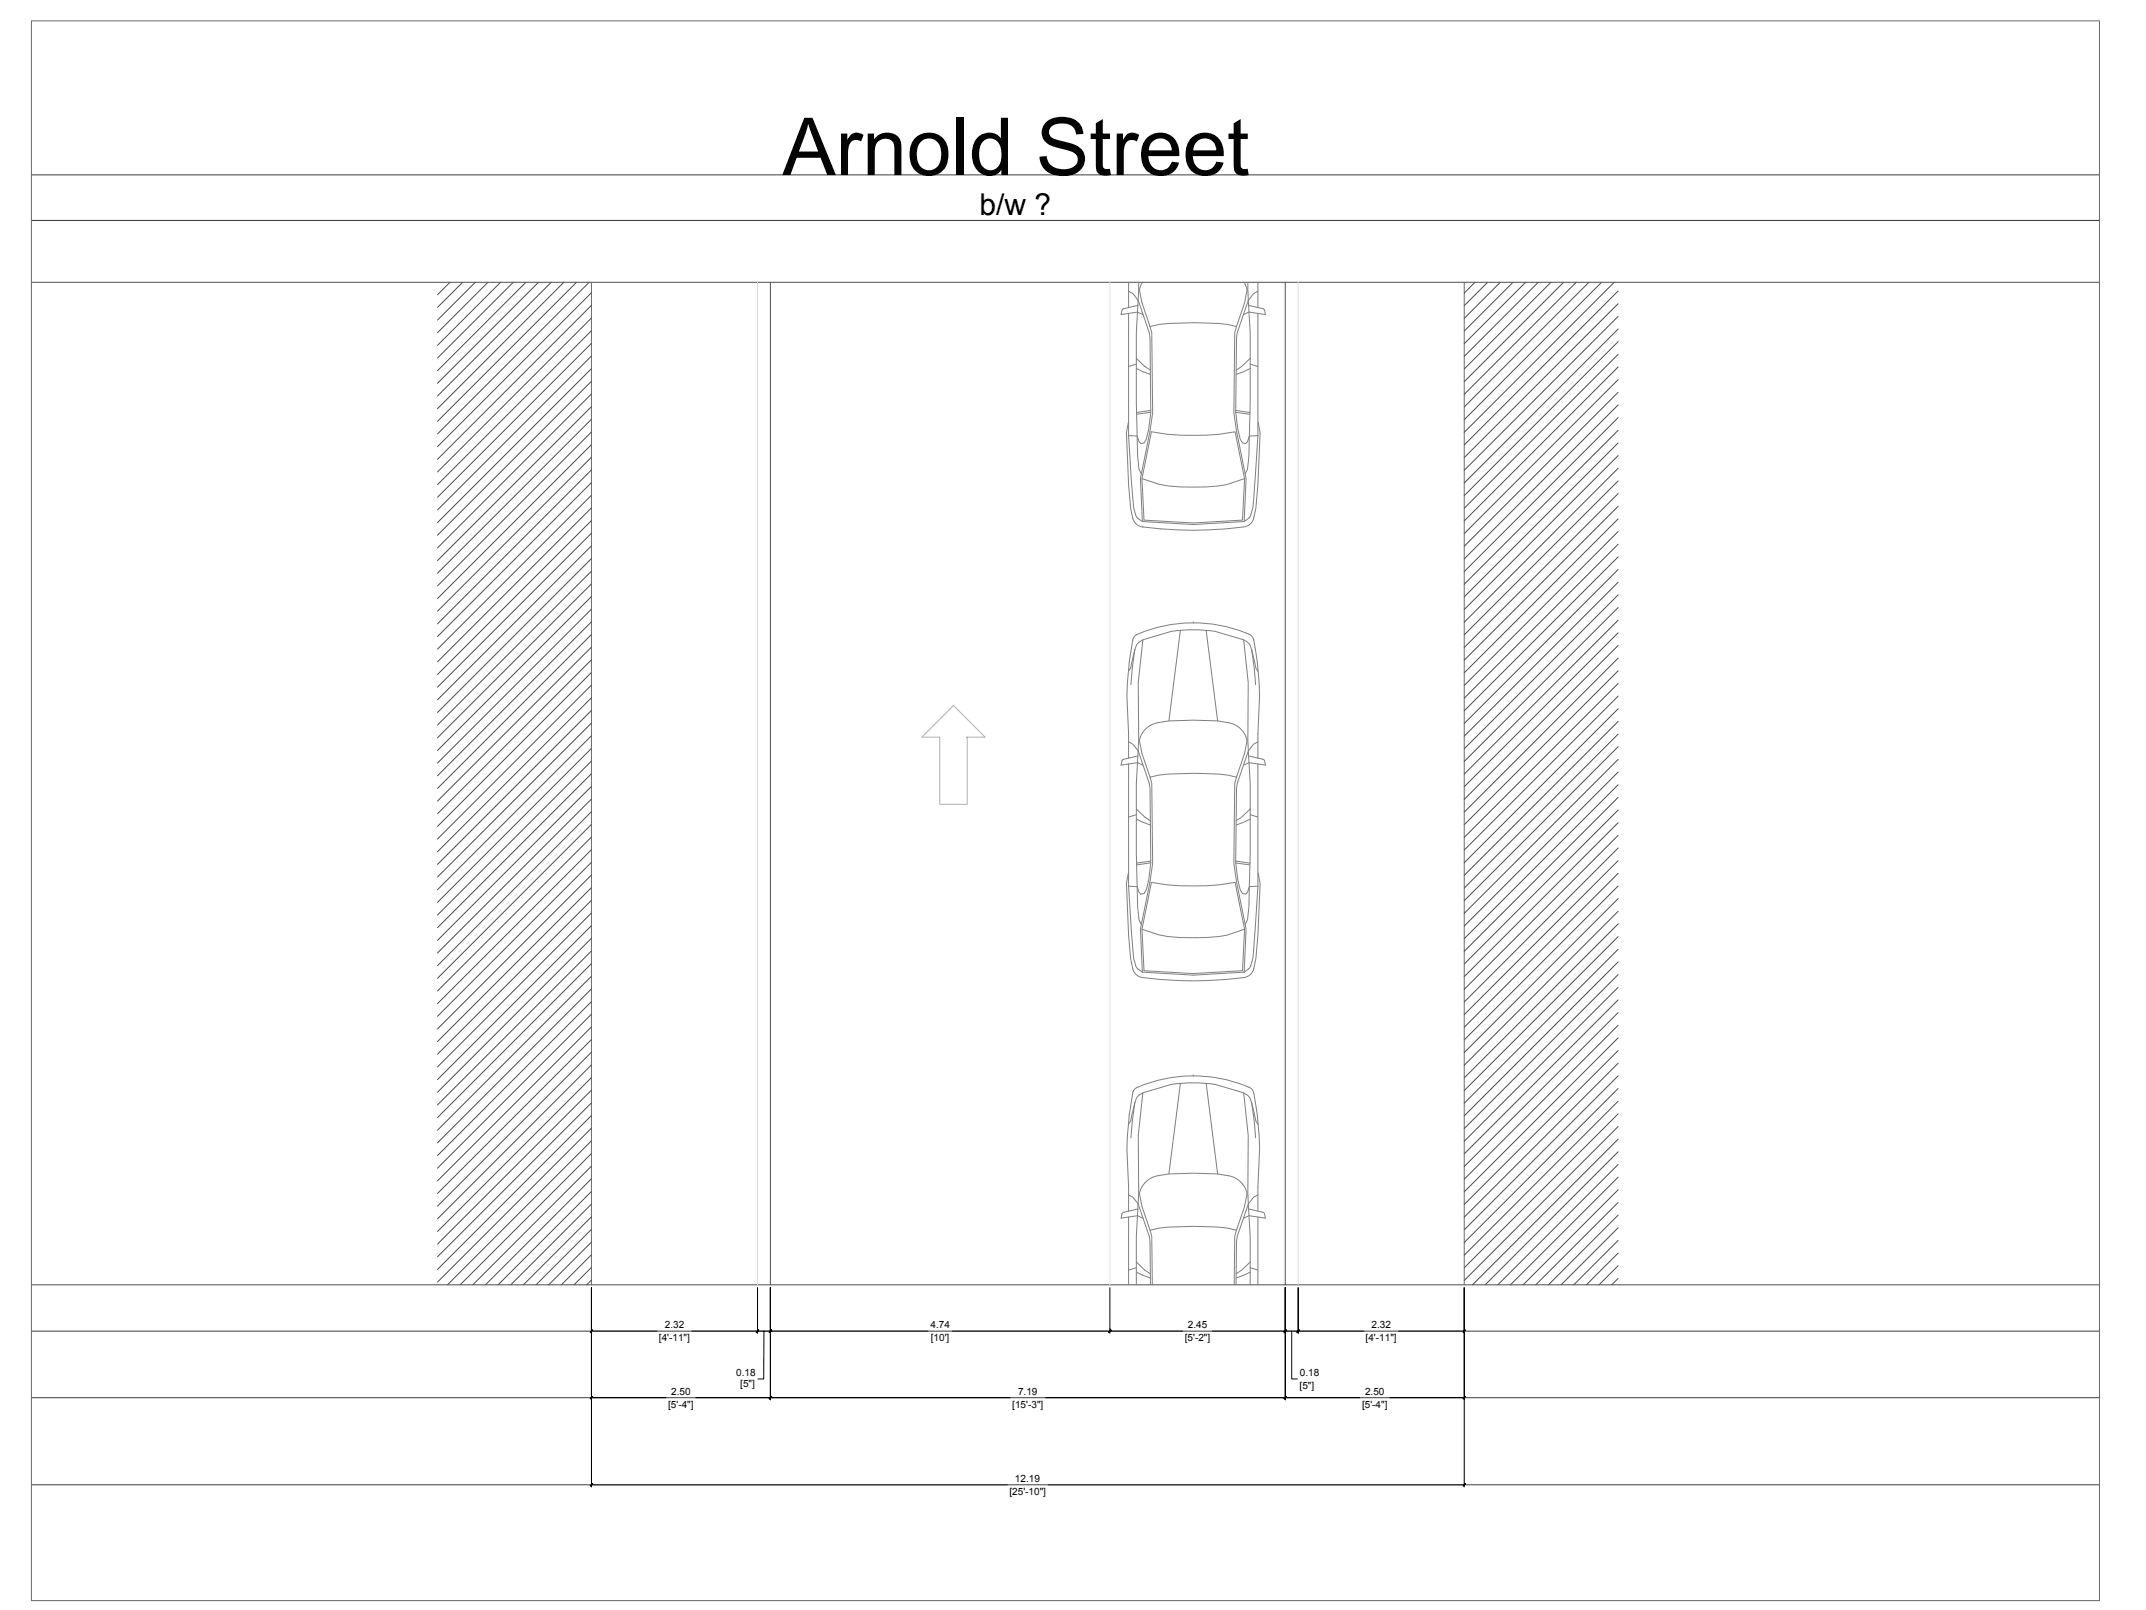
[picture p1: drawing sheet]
<svg xmlns="http://www.w3.org/2000/svg" width="1219mm" height="914mm" viewBox="0 0 1219 914" stroke-linecap="round" stroke-linejoin="round" font-family="sans-serif">
<!-- layer: HIDDEN -->
<path d="M18 99h1175M18 125h1175M18 756h1175M18 794h1175M18 843h1175" fill="none" stroke="#3d3d3d" stroke-width=".57"/>
<!-- layer: Edge -->
<path d="M18 160h1175M438 160v570M730 160v570M18 730h1175" fill="none" stroke="#4c4c4c" stroke-width=".57"/>
<!-- layer: Poche -->
<path d="M18 12h1175v897h-1175zM336 160v570M832 160v570" fill="none" stroke="#696969" stroke-width=".57"/>
<!-- layer: Details -->
<path d="M430 160v570M738 160v570" fill="none" stroke="#dbdbdb" stroke-width=".57"/>
<!-- layer: Lane Stripes -->
<path d="M631 160v570" fill="none" stroke="#e1e1e1" stroke-width=".57"/>
<!-- layer: Cars -->
<path d="M524 419l18-18 18 18h-11l1 38h-16v-38z" fill="none" stroke="#b2b2b2" stroke-width=".57"/>
<!-- layer: HIDDEN -->
<g fill="none" stroke="#7f7f7f" stroke-width=".57">
<path d="M641 165l3 2 3 4 6 18 1 45-1 10-2 5-1 3h-2l-1-1-1-3-5-1M641 160v15M641 178v69M646 173l-8 2-1 4 9-2 3 2M647 160a898 898 0 0 0 0 106l1 3v3l1 24M649 160l-2 5 2 7 4 13M707 160l1 5-1 7-5 13a87 87 0 0 0-24-2l-15 1-10 1M709 160v5a832 832 0 0 1 0 101l-2 3M709 173l9 2 1 4-9-2-4 2M715 178v69M715 165l-3 2-3 4-6 18-1 45 1 10 2 5 1 3h2l1-1 1-3 5-1M715 160v15"/>
<path d="M653 185l1 4 1 45-2 11-5 24M702 185l-1 4v45l2 11 5 27-1 24M646 204l4 4 4 2M646 209l8 4M646 207l-5 1M710 207l5 1M710 203l-5 5-3 2M710 209l-8 4M654 233l-8 1M654 234l-8 1M702 234l8 1M702 233l8 1"/>
<path d="M641 240l-1 6 1 29 1 14 2 5a6 6 0 0 0 5 5 218 218 0 0 0 58 0M641 247l3 41 1 5 2 2M654 245a140 140 0 0 0 48 0l5 27-1 23-28 2-28-2-1-23zM715 247l-3 41-2 6-3 2M715 240l1 6-1 29-2 14-1 5a6 6 0 0 1-5 5M649 272a65 65 0 0 0 29 5 65 65 0 0 0 29-5M647 295l2 1M649 296l29 2 29-2M671 358l-7 51M678 354h.1M685 358l7 51M645 369l1-3 3-3-2 25v33a839 839 0 0 0 0 101l1 3v3l1 24"/>
<path d="M645 369l-2 20M645 369l-3 10-1 2M649 363l16-4a88 88 0 0 1 25 0l17 4 2 2 1 1 3 13 2 2M707 363l2 25v33a832 832 0 0 1 0 101l-2 3M711 369l2 20M651 414l5-3a62 62 0 0 1 22-2 60 60 0 0 1 22 2 13 13 0 0 1 8 10l-1 7-5 13a87 87 0 0 0-24-2l-15 1-10 1-4-13-2-7 2-4zM637 432v3l9-2 3 2M641 421l3 2 3 4 6 18 1 45-1 10-2 5-1 2-2 1-1-1-1-3-5-1M641 431v-14a193 193 0 0 1 3-54l1-2a77 77 0 0 1 66 0l1 3a177 177 0 0 1 3 53v14M641 434v69M646 429l-8 2-1 1M709 429l9 2v1"/>
<path d="M715 434v69M715 421l-3 2-3 4-6 18-1 45 1 10 2 5 1 2 2 1 1-1 1-3 5-1M718 432l1 3-9-2-4 2M646 459l4 5 4 2M653 441l1 4 1 45-2 11-5 24M702 441l-1 4v45l2 11 5 27-1 24M710 459l-5 5-3 2M646 465l8 4M646 463l-5 1M710 463l5 1M710 465l-8 4M641 496l-1 6 1 29 1 14 2 5a6 6 0 0 0 5 5 218 218 0 0 0 58 0"/>
<path d="M654 489l-8 1M654 490l-8 1M702 490l8 1M702 489l8 1M715 496l1 6-1 29-2 14-1 5a6 6 0 0 1-5 5M641 503l3 41 1 5 2 2M654 501a141 141 0 0 0 48 0l5 27-1 23-28 2-28-2-1-23zM715 503l-3 41-2 5-1 1M649 528a65 65 0 0 0 29 5 65 65 0 0 0 29-5M647 550l2 2M649 552l29 2 29-2M709 550l-2 2"/>
<path d="M646 617l-1 2-1 1-2 13a180 180 0 0 0-1 41v14M646 618a81 81 0 0 1 64 0M665 616a88 88 0 0 1 25 0M665 616l-16 5M671 615l-7 52M678 611h.1M685 615l7 52M690 616l17 5 2 1 1 1 3 14 2 2M710 617l1 2 1 2a177 177 0 0 1 3 53v14M645 626l1-3 3-2-2 24v33l-1 24v28M645 626l-2 20M645 626l-3 11-1 2"/>
<path d="M707 621l2 24v33l1 24v28M711 626l2 20M641 679l3 1 3 4 6 18 1 28M651 672l5-4a62 62 0 0 1 22-2 60 60 0 0 1 22 2 13 13 0 0 1 8 10l-1 7-5 14a87 87 0 0 0-24-2h-15l-10 2-4-14-2-7 2-4zM715 679l-3 1-3 4-6 18-1 28M641 691v39M646 687l-8 2-1 3 9-2 3 2M653 699l1 3 1 28M702 699l-1 3v28M709 687l9 2 1 3-9-2-4 2M715 691v39M646 717l4 4 4 2"/>
<path d="M710 717l-5 4-3 2M646 722l8 4M646 720l-5 1M710 720l5 1M710 722l-8 4"/>
</g>
<g fill="none" stroke="#4c4c4c" stroke-width=".57">
<path d="M256 160l-7 7M263 160l-14 15M270 160l-21 22M277 160l-28 29M284 160l-35 36M292 160l-43 43M299 160l-50 51M306 160l-57 58M313 160l-64 65M320 160l-71 72M328 160l-79 79M335 160l-86 86"/>
<path d="M336 166l-87 88M336 173l-87 88M838 160l-6 6M845 160l-13 14M852 160l-20 21M860 160l-28 28M867 160l-35 35M874 160l-42 42M881 160l-49 50M888 160l-56 57M895 160l-63 64M903 160l-71 71"/>
<path d="M910 160l-78 78M917 160l-85 86M919 165l-87 88M919 172l-87 88M919 180l-87 87M336 181l-87 87M336 188l-87 87M336 195l-87 87M919 187l-87 87M919 194l-87 87M336 202l-87 88M336 209l-87 88"/>
<path d="M336 217l-87 87M919 201l-87 88M919 208l-87 88M919 216l-87 87M336 224l-87 87M336 231l-87 87M336 238l-87 88M919 223l-87 87M919 230l-87 87M919 237l-87 88M336 245l-87 88M336 253l-87 87"/>
<path d="M336 260l-87 87M919 244l-87 88M919 252l-87 87M919 259l-87 87M336 267l-87 87M336 274l-87 88M919 266l-87 87M919 273l-87 88M336 281l-87 88M336 288l-87 88M336 296l-87 87M919 280l-87 88"/>
<path d="M919 288l-87 87M919 295l-87 87M336 303l-87 87M336 310l-87 87M336 317l-87 88M919 302l-87 87M919 309l-87 88M919 316l-87 88M336 324l-87 88M336 332l-87 87M336 339l-87 87M919 323l-87 88"/>
<path d="M919 331l-87 87M919 338l-87 87M336 346l-87 87M336 353l-87 88M919 345l-87 87M919 352l-87 88M919 359l-87 88M336 360l-87 88M336 368l-87 87M336 375l-87 87M919 367l-87 87M919 374l-87 87"/>
<path d="M336 382l-87 87M336 389l-87 88M336 396l-87 88M919 381l-87 87M919 388l-87 88M919 395l-87 88M336 403l-87 88M336 411l-87 87M336 418l-87 87M919 403l-87 87M919 410l-87 87M919 417l-87 87"/>
<path d="M336 425l-87 88M336 432l-87 88M336 439l-87 88M919 424l-87 88M919 431l-87 88M919 438l-87 88M336 447l-87 87M336 454l-87 87M919 446l-87 87M919 453l-87 87M336 461l-87 87M336 468l-87 88"/>
<path d="M336 475l-87 88M919 460l-87 88M919 467l-87 88M919 474l-87 88M336 483l-87 87M336 490l-87 87M336 497l-87 87M919 482l-87 87M919 489l-87 87M919 496l-87 87M336 504l-87 88M336 511l-87 88"/>
<path d="M336 519l-87 87M919 503l-87 88M919 510l-87 88M919 518l-87 87M336 526l-87 87M336 533l-87 87M919 525l-87 87M919 532l-87 87M919 539l-87 88M336 540l-87 88M336 547l-87 88M336 554l-87 88"/>
<path d="M919 546l-87 88M919 554l-87 87M336 562l-87 87M336 569l-87 87M336 576l-87 87M919 561l-87 87M919 568l-87 87M919 575l-87 88M336 583l-87 88M336 590l-87 88M336 598l-87 87M919 582l-87 88"/>
<path d="M919 589l-87 88M919 597l-87 87M336 605l-87 87M336 612l-87 87M336 619l-87 88M919 604l-87 87M919 611l-87 87M919 618l-87 88M336 626l-87 88M336 634l-87 87M919 625l-87 88M919 633l-87 87"/>
<path d="M919 640l-87 87M336 641l-87 87M336 648l-82 82M336 655l-75 75M919 647l-82 83M919 654l-75 76M336 662l-67 68M336 669l-60 61M336 677l-53 53M919 661l-68 69M919 669l-61 61M919 676l-54 54"/>
<path d="M336 684l-46 46M336 691l-39 39M336 698l-31 32M919 683l-46 47M919 690l-39 40M919 697l-32 33M336 705l-24 25M336 713l-17 17M336 720l-10 10M919 705l-25 25M919 712l-18 18M919 719l-11 11"/>
<path d="M336 727l-3 3M919 726l-3 4"/>
</g>
<!-- layer: Text -->
<g fill="none" stroke="#000" stroke-width=".57">
<path d="M336 731v114M430 731v26M438 731v64M631 731v26M730 731v64M738 731v26M832 731v114M336 756h37M393 756h134M434 756v27h-3M541 756h131M689 756h86"/>
<path d="M734 756v27h3M795 756h37M336 794h42M395 794h179M594 794h179M789 794h43M336 843h236M596 843h236"/>
</g>
<!-- layer: 0 -->
<g fill="#000" stroke="#000" stroke-width=".57">
<path d="M337 755l-2 2zM337 755l-2 2z"/>
<path d="M430 757l1-2zM431 755l-1 2z"/>
<path d="M431 755l-1 2zM431 755l-1 2z"/>
<path d="M437 757l1-2zM438 755l-1 2z"/>
<path d="M438 755l-1 2zM438 755l-1 2z"/>
<path d="M631 755l-1 2zM631 755l-1 2z"/>
<path d="M631 755l-1 2zM631 755l-1 2z"/>
<path d="M730 757l1-2zM731 755l-1 2z"/>
<path d="M731 755l-1 2zM731 755l-1 2z"/>
<path d="M737 757l1-2zM738 755l-1 2z"/>
<path d="M738 755l-1 2zM737 757l1-2z"/>
<path d="M832 755l-1 2zM832 755l-1 2z"/>
<path d="M337 793l-2 1zM337 793l-2 1z"/>
<path d="M437 794l1-1zM438 793l-1 1z"/>
<path d="M438 793l-1 1zM437 794l1-1z"/>
<path d="M730 794l1-1zM731 793l-1 1z"/>
<path d="M731 793l-1 1zM730 794l1-1z"/>
<path d="M831 794l1-1zM832 793l-1 1z"/>
<path d="M337 843l-2 1zM337 843l-2 1z"/>
<path d="M832 843l-1 1zM832 843l-1 1z"/>
</g>
<text font-size="45.5" x="445" y="99">Arnold Street</text>
<text font-size="17" x="557" y="122">b/w ?</text>
<g font-size="5.7">
<text x="378" y="754">2.32</text>
<text x="529" y="754">4.74</text>
<text x="675" y="754">2.45</text>
<text x="779" y="754">2.32</text>
<text x="374" y="762">[4'-11&quot;]</text>
<text x="529" y="762">[10']</text>
<text x="673" y="762">[5'-2&quot;]</text>
<text x="776" y="762">[4'-11&quot;]</text>
<text x="418" y="781">0.18</text>
<text x="738" y="781">0.18</text>
<text x="421" y="788">[5&quot;]</text>
<text x="738" y="789">[5&quot;]</text>
<text x="381" y="792">2.50</text>
<text x="578" y="792">7.19</text>
<text x="776" y="792">2.50</text>
<text x="380" y="800">[5'-4&quot;]</text>
<text x="575" y="800">[15'-3&quot;]</text>
<text x="774" y="800">[5'-4&quot;]</text>
<text x="577" y="842">12.19</text>
<text x="574" y="849">[25'-10&quot;]</text>
</g>
</svg>
